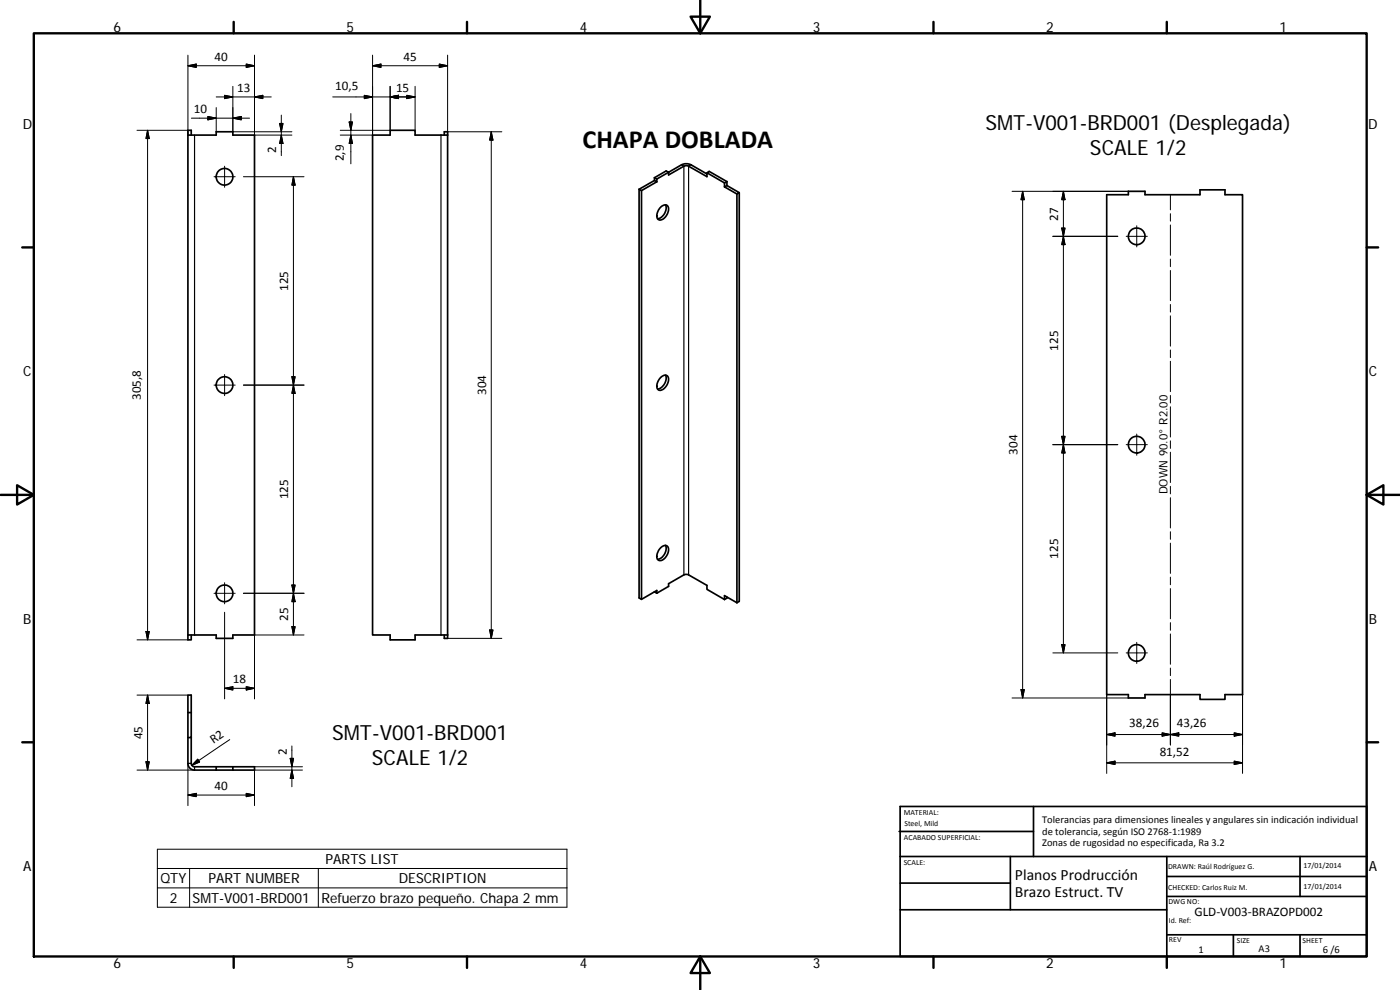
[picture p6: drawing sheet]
<svg xmlns="http://www.w3.org/2000/svg" width="420mm" height="297mm" viewBox="0 0 420 297" stroke-linecap="round" stroke-linejoin="round" font-family="sans-serif">
<g fill="none" stroke="#000" stroke-width=".51">
<path d="M56.4 40.5h8.5v-1h5v1h6.5v150h-6.5v1h-5v-1h-8.5M57.4 40.5v-1.4h-1v152.9h1v-1.5M133.3 40.5v-1h1v152h-1v-1M134.3 40.5h-9.7v-1.4h-7.5v1.4h-5.3v150h5.3v1.5h7.5v-1.5h9.7M191.8 56.8v122.6l.7 .4 4.6-2.6v.8M191.8 56.8l.7 .4M192.5 57.2v122.6M196.4 54.1l-4.6 2.7M196.4 53.3v.8M196.4 54.1l.7 .4M196.4 53.3l.7 .4M197.1 54.5l-4.6 2.7"/>
<path d="M197.1 53.7v.8M212.2 52.2l-4.8-2.8a3.3 3.3 0 0 0-2.9 0l-7.4 4.3M212.2 51.8v1.2l-5.5-3.1-.8-.2-5.3 2.8v-.8l-.7-.4-3.5 2M217.4 56.1l3.8 2.1M217.4 54.9v1.2M218.2 54.5l-.8 .4M218.2 55.7l-.8 .4M218.2 54.5v1.2M218.2 54.5l-5.4-3.1-.6 .4 5.2 3.1M218.2 55.7l3.7 2.1-.7 .4M221.2 58.2v122.6M221.9 57.8v122.6l-.7 .4"/>
<path d="M332.1 58.4h6.5v-1h5v1h16.5v-1.4h7.5v1.4h5.3v150h-5.3v1.4h-7.5v-1.4h-16.5v1h-5v-1h-6.5zM198.5 61.9a1.23 1.23 0 0 1 1.7-.3 1.23 1.23 0 0 1 .4 1.6 3.1 3.1 0 0 1-2.8 2.8 2.14 2.14 0 0 1 0-3.3zM199.7 61.5a3.3 3.3 0 0 1-2.4 4.1M198.3 113.3a1.33 1.33 0 0 1 1.9-.6 1.33 1.33 0 0 1 .3 2 2.98 2.98 0 0 1-2.7 2.4 2.17 2.17 0 0 1 0-3.3zM199.7 112.6a3.3 3.3 0 0 1-2.4 4.1M196.4 177.6h.1M196.4 177.6l.7 .4M197.1 178l3.5-2.1v-.8l4.6-2.6 .9-.2 .6 .2 5.5 3.1v1.2l5.2 3.1M198.3 164.4a1.25 1.25 0 0 1 1.2-.8 1.25 1.25 0 0 1 1.1 .9 3.2 3.2 0 0 1-2.8 3.7 2.17 2.17 0 0 1 0-3.3zM199.7 163.6a3.3 3.3 0 0 1-2.4 4.2M217.4 179.9v-1.2l3.8 2.1M218.2 179.1v.4l-.8 .4"/>
<path d="M56.4 213.8v15.2a2 2 0 0 0 2 2.1h18v-1l-18.5-.1-.4-.5-.1-.5v-7.7M56.4 213.8h1M56.4 213.8v-5.2h1v5.2M57.4 213.8v7.5h-1M64.9 230.1v1M69.9 230.1v1M269.8 249.5h40.4M270.1 257h140.1M270.1 242h140.1v45h-140.1zM303.2 257v16M310.2 242v15M350.2 257v30"/>
<path d="M390.2 257v12M270.1 273h80.1M270.1 265h33.1M350.2 269h60M350.2 263h60M350.2 280.5h60M370.2 280.5v6.5M390.2 280.5v6.5"/>
<circle cx="67.4" cy="53" r="2.5"/>
<circle cx="341.1" cy="70.9" r="2.5"/>
<circle cx="67.4" cy="115.5" r="2.49"/>
<circle cx="341.1" cy="133.4" r="2.49"/>
<circle cx="67.4" cy="178" r="2.49"/>
<circle cx="341.1" cy="195.9" r="2.49"/>
</g>
<path d="M58.4 40.5v150M132.3 40.5v150M204.5 49.4l.7 .5v122.6M207.4 49.4l-.7 .5v122.6M56.4 229h1M58.4 230.1v1" fill="none" stroke="#000" stroke-width=".36"/>
<g fill="none" stroke="#000" stroke-width=".3">
<path d="M56.4 16.6v23.9M56.4 19.7l2.5-.5v1zM56.4 19.7h20M73.9 19.2l2.5 .5-2.5 .5zM76.4 16.6v23.9h11.2M111.8 16.6v23.9h-9.7M111.8 19.7l2.5-.5v1zM131.8 19.2l2.5 .5-2.5 .5zM134.3 16.6v23.9M134.3 19.7h-22.5M41.1 39.1h15.3M44.3 39.1v152.9"/>
<path d="M44.3 39.1l.5 2.5h-1zM57.4 35.5h17.5M62.4 34.9l2.5 .6-2.5 .5zM64.9 29.1h16.5M64.9 32.3v7.2M67.4 28.6l2.5 .5-2.5 .5zM69.9 35.5l2.5-.6v1.1zM69.9 25.9v13.6h17.7M76.4 29.1l2.5-.5v1zM83.9 37h1l-.5 2.5zM84.4 34.5v12.2M99.9 29.1h24.7"/>
<path d="M104.8 36.6h1l-.5 2.5zM105.3 34.1v15M109.3 28.6l2.5 .5-2.5 .5zM117.1 25.9v13.2h-15M117.1 29.1l2.5-.5v1zM122.1 28.6l2.5 .5-2.5 .5zM124.6 25.9v13.2M134.3 39.5h16.3M147.4 39.5v152M147.4 39.5l.5 2.5h-1zM64.2 53h6.4M67.4 49.9v6.3"/>
<path d="M73.1 53h18.1M84.4 40.5l.5 2.6h-1zM88.1 53l.5 2.5h-1zM88.1 53v137.5M105.3 40.5l.5 2.6h-1zM303.7 57.4h34.9M306.9 57.4v152M306.9 57.4l.5 2.5h-1zM319.1 57.4v138.5M319.1 57.4l.5 2.5h-1zM351.2 58.4v4.6M316 70.9h19.5"/>
<path d="M318.6 68.4h1l-.5 2.5zM319.1 70.9l.5 2.5h-1zM338 70.9h6.3M341.2 67.7v6.4M351.2 64.1v2.3M351.2 67.5v9.1M351.2 77.7v2.3M351.2 81.2v9M351.2 91.4v2.2M351.2 94.8v9.1M64.2 115.5h6.4M67.4 112.4v6.3"/>
<path d="M73.1 115.5h18.1M87.6 113h1l-.5 2.5zM88.1 115.5l.5 2.5h-1zM351.2 105v2.3M351.2 108.4v9.1M351.2 118.6v2.3M316 133.4h19.5M318.6 130.9h1l-.5 2.5zM319.1 133.4l.5 2.5h-1zM338 133.4h6.3M341.2 130.2v6.4M351.2 122v9.1"/>
<path d="M351.2 132.3v2.2M351.2 135.7v9.1M351.2 145.9v2.3M351.2 149.3v9.1M351.2 159.5v2.3M64.2 178h6.4M67.4 174.8v6.4M87.6 175.5h1l-.5 2.5zM88.1 178l.5 2.5h-1zM91.2 178h-18.1M351.2 163v9M351.2 173.2v2.3"/>
<path d="M351.2 176.6v9.1M41.1 192h15.3M43.8 189.5h1l-.5 2.5zM67.4 183.7v26M87.6 188h1l-.5 2.5zM91.2 190.5h-14.8v19.2M134.3 191.5h16.3M146.9 189h1l-.5 2.5zM316 195.9h19.5M318.6 193.4h1l-.5 2.5zM338 195.9h6.3M341.2 192.7v6.4"/>
<path d="M351.2 186.8v2.3M351.2 190.2v9.1M41.1 208.6h15.3M44.3 208.6v22.5M44.3 208.6l.5 2.5h-1zM67.4 206.5l2.5-.5v1zM67.4 206.5h9M73.9 206l2.5 .5-2.5 .5zM303.7 209.4h34.9M306.4 206.9h1l-.5 2.5zM332.1 208.4v23.7M348.8 219.9l2.4 .5-2.4 .5z"/>
<path d="M351.2 200.4v2.3M351.2 203.9v19.6M370.4 219.9l2.5 .5-2.5 .5zM372.9 208.4v23.7M41.1 231.1h17.3M43.8 228.6h1l-.5 2.5zM56.4 229v12.7M56.4 238.5l2.5-.5v1zM56.4 238.5h20M59.3 227.8l.6 .8-2.3 1zM68.9 221.9l-11.3 7.7M73.9 238l2.5 .5-2.5 .5z"/>
<path d="M76.4 230.1h14.4M87.1 227.5h1l-.5 2.6zM87.6 223.8v12.3M87.6 231.1l.5 2.5h-1zM90.8 231.1h-14.4v10.6M332.1 228.9l2.5-.5v1zM332.1 220.4l2.5-.5v1zM332.1 220.4h40.8M332.1 228.9h40.8M351.2 220.4l2.6-.5v1zM370.4 228.4l2.5 .5-2.5 .5zM47.2 254.8h122.9v17.4h-122.9z"/>
<path d="M47.2 260.6h122.9M47.2 266.4h122.9M56.9 260.6v11.6M95.5 260.6v11.6"/>
</g>
<g fill="none" stroke="#000" stroke-width=".71">
<path d="M10.1 10h400.1v277h-400.1zM70.1 6.6v3.4M140.2 6.6v3.4M207.3 5h5.8l-2.9 5zM210.2 0v10M280.2 6.6v3.4M350.2 6.6v3.4M6.7 74.2h3.4M410.2 74.2h3.4M.2 148.5h9.9M5.1 145.6l5 2.9-5 2.9zM410.2 148.5l5-2.9v5.8z"/>
<path d="M410.2 148.5h9.9M6.7 222.7h3.4M410.2 222.7h3.4M70.1 287v3.4M140.2 287v3.4M210.2 287l2.9 5h-5.8zM210.2 287v10M280.2 287v3.4M350.2 287v3.4"/>
</g>
<g fill="#000" stroke="#000" stroke-width=".3">
<path d="M56.4 19.7l2.5-.5v1zM111.8 19.7l2.5-.5v1zM62.4 34.9l2.5 .6-2.5 .5zM67.4 28.6l2.5 .5-2.5 .5zM69.9 35.5l2.5-.6v1.1zM73.9 19.2l2.5 .5-2.5 .5zM76.4 29.1l2.5-.5v1zM83.9 37h1l-.5 2.5zM104.8 36.6h1l-.5 2.5zM109.3 28.6l2.5 .5-2.5 .5zM117.1 29.1l2.5-.5v1zM122.1 28.6l2.5 .5-2.5 .5z"/>
<path d="M131.8 19.2l2.5 .5-2.5 .5zM44.3 39.1l.5 2.5h-1zM84.4 40.5l.5 2.6h-1zM88.1 53l.5 2.5h-1zM105.3 40.5l.5 2.6h-1zM147.4 39.5l.5 2.5h-1zM306.9 57.4l.5 2.5h-1zM319.1 57.4l.5 2.5h-1zM318.6 68.4h1l-.5 2.5zM319.1 70.9l.5 2.5h-1zM87.6 113h1l-.5 2.5zM88.1 115.5l.5 2.5h-1z"/>
<path d="M318.6 130.9h1l-.5 2.5zM319.1 133.4l.5 2.5h-1zM87.6 175.5h1l-.5 2.5zM43.8 189.5h1l-.5 2.5zM87.6 188h1l-.5 2.5zM88.1 178l.5 2.5h-1zM146.9 189h1l-.5 2.5zM318.6 193.4h1l-.5 2.5zM44.3 208.6l.5 2.5h-1zM67.4 206.5l2.5-.5v1zM73.9 206l2.5 .5-2.5 .5zM306.4 206.9h1l-.5 2.5z"/>
<path d="M332.1 220.4l2.5-.5v1zM351.2 220.4l2.6-.5v1zM43.8 228.6h1l-.5 2.5zM56.4 238.5l2.5-.5v1zM59.3 227.8l.6 .8-2.3 1zM73.9 238l2.5 .5-2.5 .5zM87.1 227.5h1l-.5 2.6zM87.6 231.1l.5 2.5h-1zM332.1 228.9l2.5-.5v1zM348.8 219.9l2.4 .5-2.4 .5zM370.4 219.9l2.5 .5-2.5 .5zM370.4 228.4l2.5 .5-2.5 .5z"/>
</g>
<text font-size="7.9" x="174.8" y="44.5">CHAPA DOBLADA</text>
<g font-size="6.3">
<text x="295.7" y="39">SMT-V001-BRD001 (Desplegada)</text>
<text x="327.1" y="46.6">SCALE 1/2</text>
<text x="99.7" y="222.1">SMT-V001-BRD001</text>
<text x="111.6" y="229.6">SCALE 1/2</text>
</g>
<g font-size="4.7">
<text x="304.6" y="263.9">Planos Prodrucción</text>
<text x="304.6" y="269.3">Brazo Estruct. TV</text>
</g>
<g font-size="4.2">
<text x="34" y="9.6">6</text>
<text x="104" y="9.6">5</text>
<text x="174" y="9.6">4</text>
<text x="244" y="9.6">3</text>
<text x="314" y="9.6">2</text>
<text x="384" y="9.6">1</text>
<text x="6.8" y="38.7">D</text>
<text x="410.6" y="38.7">D</text>
<text x="7" y="112.9">C</text>
<text x="410.8" y="112.9">C</text>
<text x="7" y="187.1">B</text>
<text x="410.8" y="187.1">B</text>
<text x="7" y="261.3">A</text>
<text x="97.7" y="259.2">PARTS LIST</text>
<text x="410.8" y="261.3">A</text>
<text x="48.1" y="265">QTY</text>
<text x="62.5" y="265">PART NUMBER</text>
<text x="119.7" y="265">DESCRIPTION</text>
<text x="50.9" y="270.8">2</text>
<text x="57.8" y="270.8">SMT-V001-BRD001</text>
<text x="96.4" y="271">Refuerzo brazo pequeño. Chapa 2 mm</text>
<text x="34" y="290.4">6</text>
<text x="104" y="290.4">5</text>
<text x="174" y="290.4">4</text>
<text x="244" y="290.4">3</text>
<text x="314" y="290.4">2</text>
<text x="384" y="290.4">1</text>
</g>
<g font-size="3.9">
<text x="64.4" y="18.2">40</text>
<text x="121.1" y="18.2">45</text>
<text x="71.2" y="27.5">13</text>
<text x="100.6" y="27">10,5</text>
<text x="118.9" y="27.5">15</text>
<text x="58.2" y="33.9">10</text>
<text x="82.9" y="46" transform="rotate(-90 82.9 46)">2</text>
<text x="103.2" y="48.4" transform="rotate(-90 103.2 48.4)">2,9</text>
<text x="317.6" y="66.2" transform="rotate(-90 317.6 66.2)">27</text>
<text x="86.5" y="87.3" transform="rotate(-90 86.5 87.3)">125</text>
<text x="317.6" y="105.2" transform="rotate(-90 317.6 105.2)">125</text>
<text x="145.9" y="118.5" transform="rotate(-90 145.9 118.5)">304</text>
<text x="42.2" y="120" transform="rotate(-90 42.2 120)">305,8</text>
<text x="305.3" y="136.4" transform="rotate(-90 305.3 136.4)">304</text>
<text x="86.5" y="149.8" transform="rotate(-90 86.5 149.8)">125</text>
<text x="317.6" y="167.6" transform="rotate(-90 317.6 167.6)">125</text>
<text x="86.5" y="186.2" transform="rotate(-90 86.5 186.2)">25</text>
<text x="69.9" y="204.9">18</text>
<text x="42.7" y="221.8" transform="rotate(-90 42.7 221.8)">45</text>
<text x="338.9" y="218.3">38,26</text>
<text x="353.1" y="218.3">43,26</text>
<text x="64" y="223.4" transform="rotate(-34 64 223.4)">R2</text>
<text x="86.1" y="226.6" transform="rotate(-90 86.1 226.6)">2</text>
<text x="348" y="226.8">81,52</text>
<text x="64.4" y="237">40</text>
<text x="358.5" y="274.9">GLD‐V003‐BRAZOPD002</text>
</g>
<text font-size="3.5" x="350.4" y="148.4" transform="rotate(-90 350.4 148.4)">DOWN 90.0° R2.00</text>
<g font-size="3.1">
<text x="312.8" y="246.8">Tolerancias para dimensiones lineales y angulares sin indicación individual</text>
<text x="312.8" y="250.4">de tolerancia, según ISO 2768‐1:1989</text>
<text x="312.8" y="254">Zonas de rugosidad no especificada, Ra 3.2</text>
<text x="359.7" y="286">1</text>
<text x="377.7" y="285.6">A3</text>
<text x="397" y="285.9">6 /6</text>
</g>
<g font-size="2.4">
<text x="271.2" y="244.4">MATERIAL:</text>
<text x="271.3" y="251.9">ACABADO SUPERFICIAL:</text>
<text x="271.4" y="247.9">Steel, Mild</text>
<text x="271.2" y="259.7">SCALE:</text>
<text x="350.6" y="260.8">DRAWN: Raúl Rodríguez G.</text>
<text x="391.2" y="260.6">17/01/2014</text>
<text x="350.6" y="267">CHECKED: Carlos Ruiz M.</text>
<text x="391.2" y="266.6">17/01/2014</text>
<text x="350.7" y="271.4">DWG NO:</text>
<text x="350.8" y="276.8">Id. Ref:</text>
<text x="350.8" y="282.8">REV</text>
<text x="371.2" y="282.9">SIZE</text>
<text x="390.9" y="282.9">SHEET</text>
</g>
</svg>
